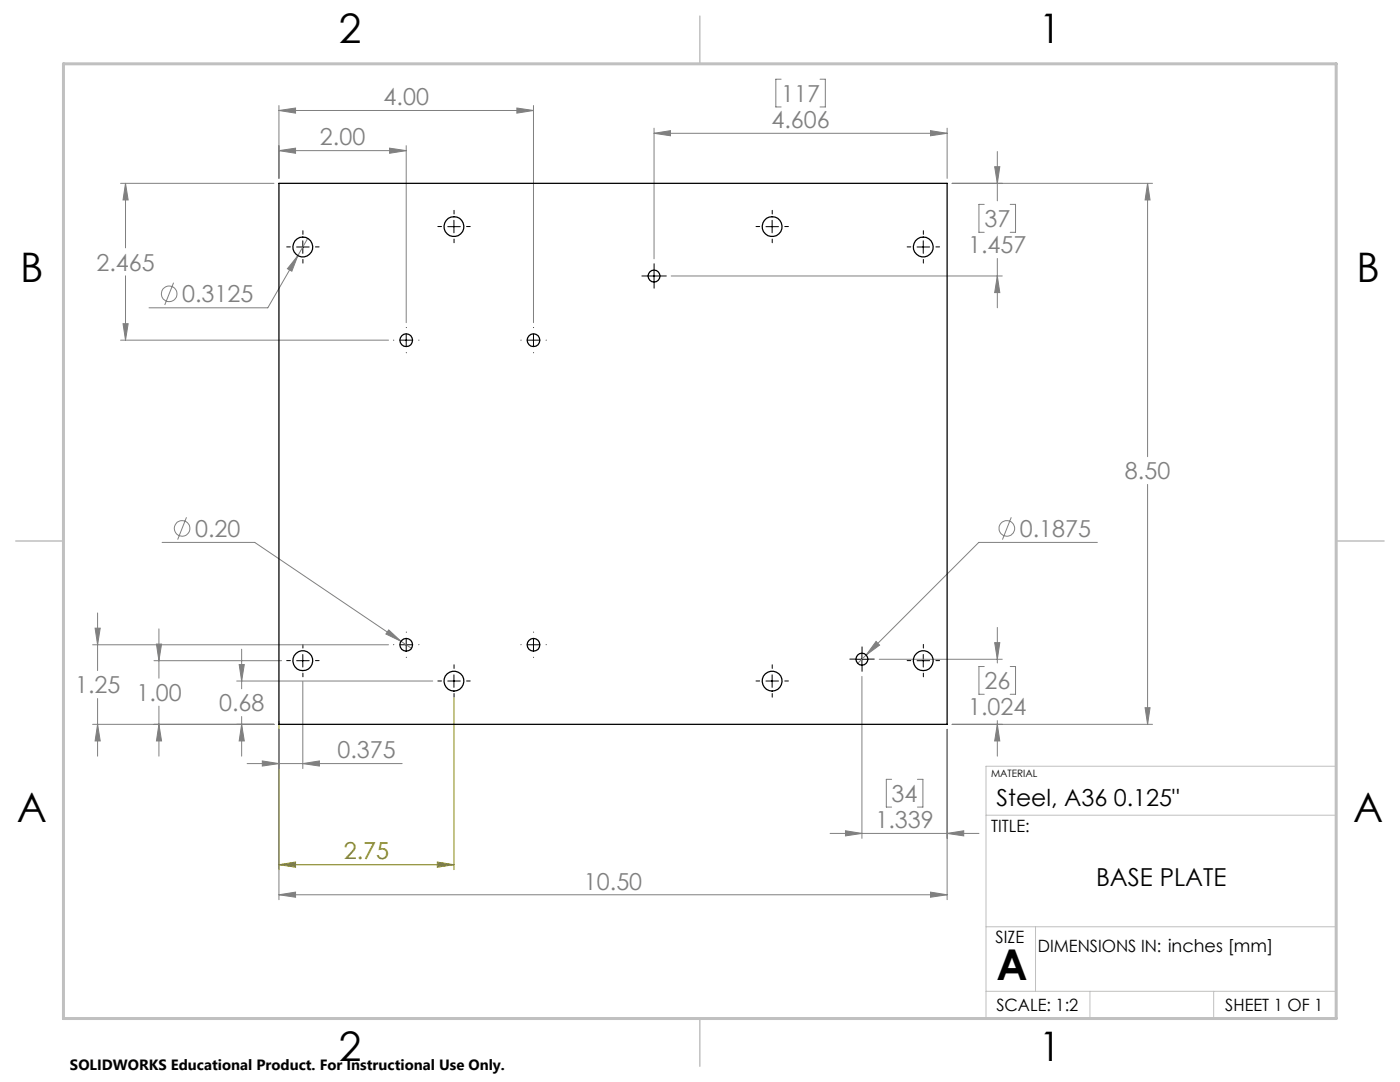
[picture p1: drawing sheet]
<svg xmlns="http://www.w3.org/2000/svg" width="279mm" height="216mm" viewBox="0 0 279 216" stroke-linecap="round" stroke-linejoin="round" font-family="sans-serif">
<g fill="none" stroke="#808080" stroke-width=".2">
<path d="M155.9 15.8h-1.1v5.5h1.1M163.7 15.8h1v5.5h-1M24.1 36.6h30.6M25 36.6v12.9M25 36.6l.6 3.3h-1zM55.7 21.1v14.5M55.7 30.1h25.4M55.7 22h50.8M55.7 30.1l3.3-.5v1zM55.7 22l3.3-.4v1zM77.8 29.6l3.3 .5-3.3 .5zM81.1 29.1v35.3"/>
<path d="M103.2 21.6l3.3 .4-3.3 .6zM106.5 21.1v43.3M130.5 25.6v26M130.5 26.6h58.5M130.5 26.6l3.3-.5v1zM185.7 26.1l3.3 .5-3.3 .5zM189 25.6v10M190 36.6h40M198.5 33.3h1l-.5 3.3zM199 30.2v9.9M229 36.6v54.5M229 36.6l.5 3.3h-1z"/>
<path d="M25 55v12.9M34.6 56.4l-1.7 4.5M59.4 51l-6 10.4h-23.7M59.4 51l-1.2 3.1-.8-.5zM61.4 47.6l-2 3.4M133.9 55.1h66.1M196.4 40.8h-1v5.6h1M199 51.6v9.8M199 55.1l.5 3.3h-1zM201.6 40.8h1.1v5.6h-1.1M24.1 67.9h53.4M24.6 64.6h1l-.6 3.3z"/>
<path d="M229 96.7v47.8M32.3 108.2h18.5l29.2 19.8M37.2 103.2l-1.7 4.5M201.8 103.2l-1.7 4.5M219 108.2h-23.7l-22.4 22.5M18.5 128.7h59M19 125.3h1l-.5 3.4zM19.5 122.3v11.5M19.5 139.4v11.5M30.7 131.8h25.5M31.2 128.5h1l-.5 3.3zM31.7 125.5v9.8"/>
<path d="M47.2 135.9h39.2M47.7 132.6h1.1l-.6 3.3zM48.2 129.5v7.9M60.4 136.1v17.3M77.6 125.7l2.4 2.3-3-1.5zM80 128l2.1 1.4M172 135v32.3M172.9 130.7l-1.7 1.7M174.8 128l.7 .7-2.6 2zM175.5 131.6h24.5M196.4 133h-1v5.5h1M198.5 128.2h1l-.5 3.4z"/>
<path d="M199 125.2v7.1M201.6 133h1.1v5.5h-1.1M18.5 144.5h36.2M19.5 144.5l.5 3.3h-1zM31.7 140.9v10M31.7 144.5l.5 3.3h-1zM48.2 143v7.9M48.2 144.5l.6 3.3h-1.1zM49.3 152.4h31M52.4 151.8l3.3 .6-3.3 .5zM55.7 145.5v34M60.4 152.4l3.3-.6v1.1z"/>
<path d="M177.9 155.5h-1v5.5h1M183.1 155.5h1.1v5.5h-1.1M189 145.5v34M190 144.5h40M199 143.8v7.1M199 144.5l.5 3.3h-1zM228.5 141.2h1l-.5 3.3zM55.7 178.5h133.3M55.7 178.5l3.3-.5v1zM165.7 166.3h29.7M168.7 165.8l3.3 .5-3.3 .5zM185.7 178l3.3 .5-3.3 .5z"/>
<path d="M189 166.3l3.3-.5v1z"/>
<circle cx="33.8" cy="58.6" r="1.55"/>
<circle cx="36.3" cy="105.4" r="1.55"/>
<circle cx="200.9" cy="105.4" r="1.55"/>
</g>
<path d="M90.6 139.2v34.3M55.7 143.9v29.6M55.7 172.5l3.3-.5v1zM55.7 172.5h34.9M87.3 172l3.3 .5-3.3 .5z" fill="none" stroke="#808000" stroke-width=".2"/>
<g fill="none" stroke="#000" stroke-width=".2" stroke-dasharray="15.2 1.3 1.3 1.3">
<path d="M58 49.3h-.8M60.5 46.8v-.8M60.5 51.8v.7M63 49.3h.7M88.1 45.2h-.7M90.6 42.7v-.7M90.6 47.7v.7M93.1 45.2h.7M129.3 55.1h-1.2M130.5 53.8v-1.2M130.5 56.3v1.2M131.8 55.1h1.2"/>
<path d="M151.6 45.2h-.7M154.1 42.7v-.7M154.1 47.7v.7M156.6 45.2h.7M181.8 49.3h-.8M184.3 46.8v-.8M184.3 51.8v.7M186.8 49.3h.7M78.6 67.9h.1M81.1 65.4h.1M81.1 70.4h.1M83.6 67.9h.1"/>
<path d="M104 67.9h.1M106.5 65.4h.1M106.5 70.4h.1M109 67.9h.1M58 131.8h-.8M60.5 129.3v-.7M60.5 134.3v.8M63 131.8h.7M78.6 128.6h.1M81.1 126.1h.1M81.1 131.1v.1M83.6 128.6h.1"/>
<path d="M88.1 135.9h-.7M90.6 133.4v-.8M90.6 138.4v.7M93.1 135.9h.7M104 128.6h.1M106.5 126.1h.1M106.5 131.1v.1M109 128.6h.1M151.6 135.9h-.7M154.1 133.4v-.8M154.1 138.4v.7M156.6 135.9h.7"/>
<path d="M170.8 131.5h-1.2M172 130.3v-1.2M172 132.8v1.2M173.3 131.5h1.2M181.8 131.8h-.8M184.3 129.3v-.7M184.3 134.3v.8M186.8 131.8h.7"/>
</g>
<g fill="none" stroke="#000" stroke-width=".2">
<path d="M59.2 49.3h2.5M60.4 48v2.6M89.4 45.2h2.5M90.6 44v2.5M129.3 55.1h2.5M130.5 53.8v2.5M152.9 45.2h2.5M154.1 44v2.5M183 49.3h2.5M184.3 48v2.6M79.8 67.9h2.5M81.1 66.6v2.5"/>
<path d="M105.2 67.9h2.5M106.5 66.6v2.5M59.2 131.8h2.5M60.4 130.6v2.5M79.8 128.7h2.5M81.1 127.4v2.5M89.4 135.9h2.5M90.6 134.7v2.5M105.2 128.7h2.5M106.5 127.4v2.5M152.9 135.9h2.5M154.1 134.7v2.5"/>
<path d="M170.8 131.6h2.5M172 130.3v2.5M183 131.8h2.5M184.3 130.6v2.5"/>
</g>
<path d="M266.7 152.9h-69.9v50.3M266.7 153.3v49.9h-240M196.8 162.7h69.9M196.8 184.9h69.9M196.8 197.8h69.9M206.7 184.9v12.9M217.5 197.8v5.4M242.2 197.8v5.4" fill="none" stroke="#c0c0c0" stroke-width=".2"/>
<path d="M139.7 3.2v9.5M3.1 107.9h9.6M266.7 107.9h9.5M139.7 203.2v9.6" fill="none" stroke="#c0c0c0" stroke-width=".3"/>
<path d="M12.7 12.7h254v190.5h-254z" fill="none" stroke="#c0c0c0" stroke-width=".6"/>
<path d="M55.7 172.5l3.3-.5v1zM87.3 172l3.3 .5-3.3 .5z" fill="#808000"/>
<path d="M228.5 141.2h1l-.5 3.3zM229 36.6l.5 3.3h-1zM55.7 178.5l3.3-.5v1zM185.7 178l3.3 .5-3.3 .5zM59.4 51l-2 2.6 .8 .5zM60.4 152.4l3.3-.6v1.1zM52.4 151.8l3.3 .6-3.3 .5zM31.2 128.5h1l-.5 3.3zM31.7 144.5l.5 3.3h-1zM77.6 125.7l-.6 .8 3 1.5zM47.7 132.6h1.1l-.6 3.3zM48.2 144.5l.6 3.3h-1.1zM19.5 144.5l.5 3.3h-1zM19 125.3h1l-.5 3.4zM199 144.5l.5 3.3h-1zM198.5 128.2h1l-.5 3.4zM198.5 33.3h1l-.5 3.3zM199 55.1l.5 3.3h-1zM130.5 26.6l3.3-.5v1zM185.7 26.1l3.3 .5-3.3 .5zM55.7 30.1l3.3-.5v1zM77.8 29.6l3.3 .5-3.3 .5zM55.7 22l3.3-.4v1zM103.2 21.6l3.3 .4-3.3 .6zM25 36.6l.6 3.3h-1zM24.6 64.6h1l-.6 3.3zM168.7 165.8l3.3 .5-3.3 .5zM189 166.3l3.3-.5v1zM174.8 128l-1.9 2.7 2.6-2z" fill="#808080"/>
<g fill="none" stroke="#000" stroke-width=".25">
<path d="M55.7 36.6h133.3v107.9h-133.3z"/>
<circle cx="60.4" cy="49.3" r="1.99"/>
<circle cx="90.6" cy="45.2" r="1.99"/>
<circle cx="130.5" cy="55.1" r="1.18"/>
<circle cx="154.1" cy="45.2" r="1.99"/>
<circle cx="184.3" cy="49.3" r="1.99"/>
<circle cx="81.1" cy="67.9" r="1.26"/>
<circle cx="106.5" cy="67.9" r="1.26"/>
<circle cx="60.4" cy="131.8" r="1.99"/>
<circle cx="81.1" cy="128.7" r="1.26"/>
<circle cx="90.6" cy="135.9" r="2"/>
<circle cx="106.5" cy="128.7" r="1.26"/>
<circle cx="154.1" cy="135.9" r="2"/>
<circle cx="172" cy="131.5" r="1.18"/>
<circle cx="184.3" cy="131.8" r="1.99"/>
</g>
<text font-size="8.5" x="198.9" y="195.5">A</text>
<g font-size="8.1">
<text x="67.6" y="8.5">2</text>
<text x="207.3" y="8.5">1</text>
<text x="4" y="56.2">B</text>
<text x="270.7" y="56.2">B</text>
<text x="3.3" y="164.1">A</text>
<text x="270" y="164.1">A</text>
<text x="67.6" y="211.7">2</text>
<text x="207.3" y="211.7">1</text>
</g>
<text font-size="4.9" x="218.7" y="176.8">BASE PLATE</text>
<g font-size="4.7" fill="#808080">
<text x="76.6" y="21">4.00</text>
<text x="155.9" y="20.3">117</text>
<text x="63.9" y="29">2.00</text>
<text x="154" y="25.5">4.606</text>
<text x="196.5" y="45.3">37</text>
<text x="19.2" y="54">2.465</text>
<text x="193.2" y="50.6">1.457</text>
<text x="36.3" y="60.3">0.3125</text>
<text x="224.5" y="95.6">8.50</text>
<text x="38.9" y="107.1">0.20</text>
<text x="203.5" y="107.1">0.1875</text>
<text x="196.5" y="137.5">26</text>
<text x="15" y="138.3">1.25</text>
<text x="27.2" y="139.9">1.00</text>
<text x="43.7" y="142">0.68</text>
<text x="193.2" y="142.8">1.024</text>
<text x="67.3" y="151.3">0.375</text>
<text x="178" y="160">34</text>
<text x="174.7" y="165.2">1.339</text>
<text x="116.5" y="177.5">10.50</text>
</g>
<text font-size="4.7" x="198.9" y="160.9">Steel, A36 0.125&quot;</text>
<text font-size="4.7" fill="#808000" x="68.6" y="171.5">2.75</text>
<g font-size="3.4">
<text x="197.8" y="166">TITLE:</text>
<text x="198.7" y="188.1">SIZE</text>
<text x="207.1" y="189.9">DIMENSIONS IN: inches [mm]</text>
<text x="198.8" y="201.7">SCALE: 1:2</text>
<text x="244.5" y="201.7">SHEET 1 OF 1</text>
</g>
<text font-size="3" x="14" y="213.5">SOLIDWORKS Educational Product. For Instructional Use Only.</text>
<text font-size="2" x="197.8" y="155.1">MATERIAL</text>
</svg>
